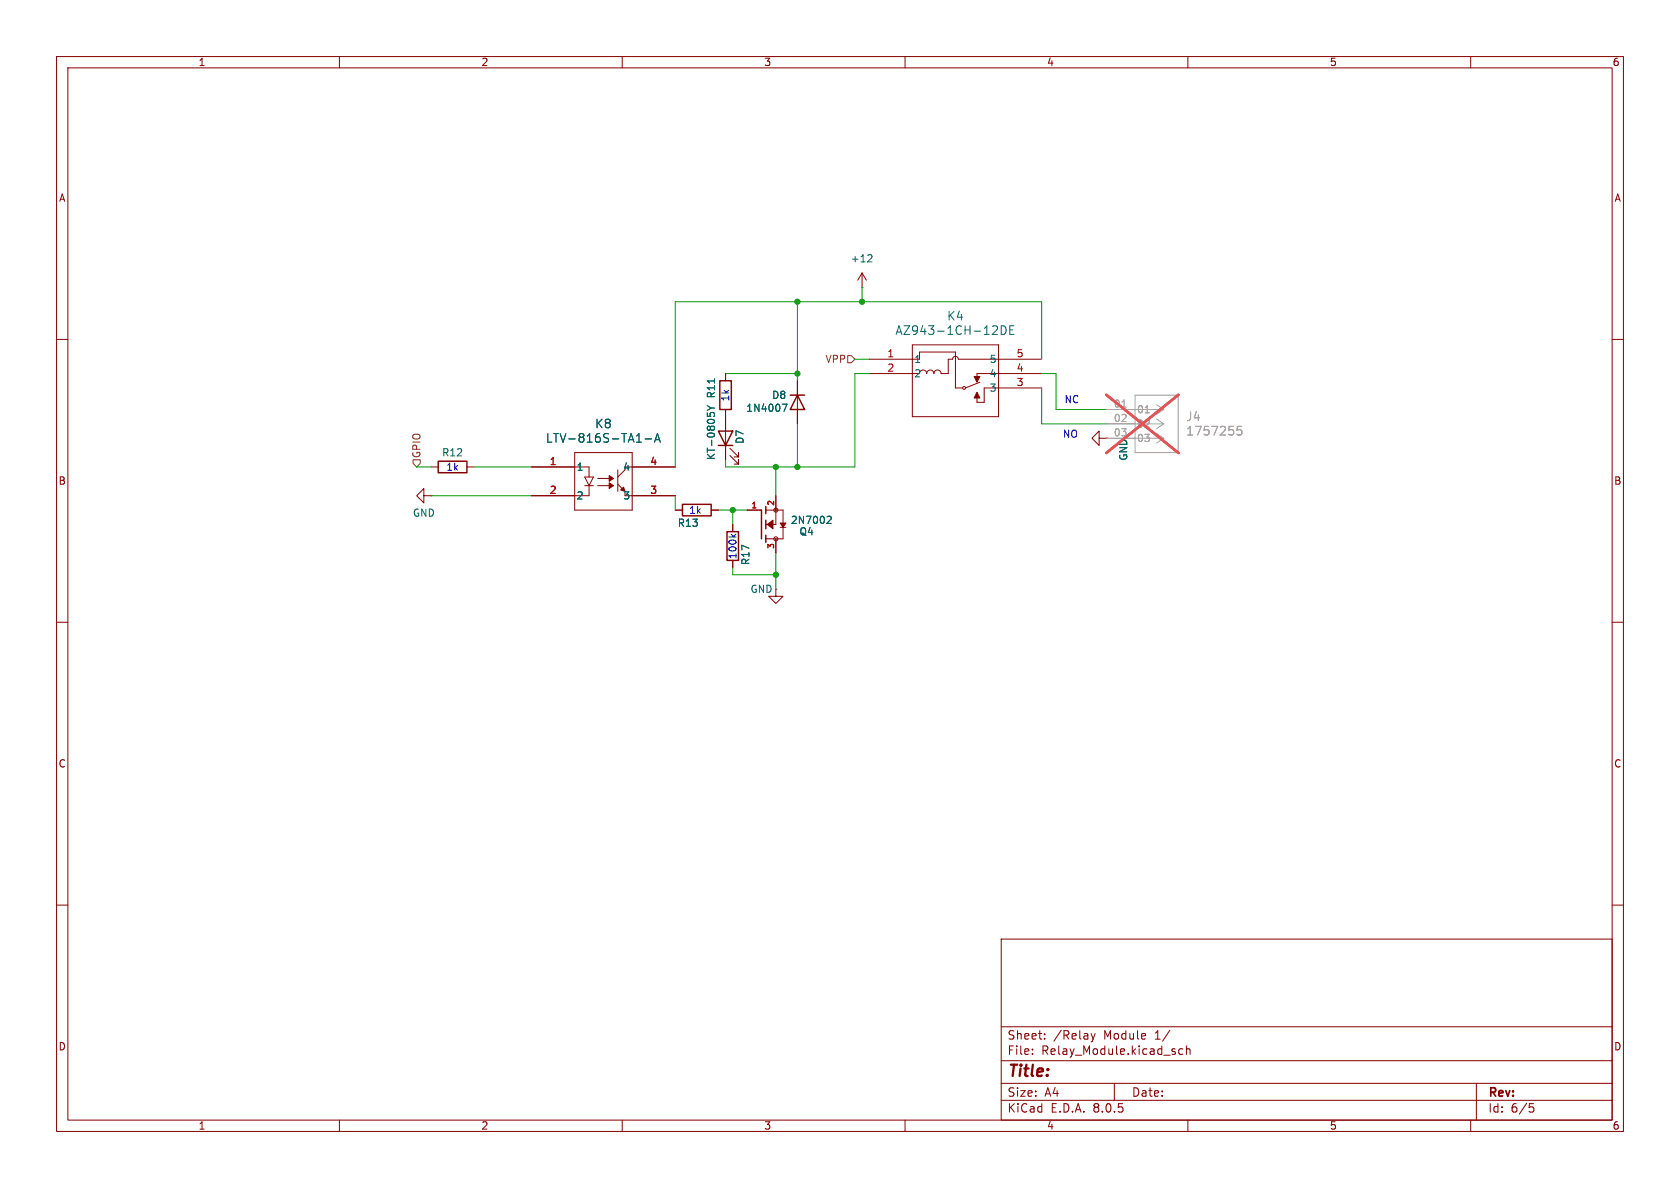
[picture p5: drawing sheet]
<svg xmlns="http://www.w3.org/2000/svg" width="297mm" height="210mm" viewBox="0 0 297 210" stroke-linecap="round" stroke-linejoin="round" font-family="sans-serif">
<g fill="none" stroke="#840000" stroke-width=".18">
<path d="M10 10h277v190h-277zM12 12h273v186h-273zM60 10v2M110 10v2M160 10v2M210 10v2M260 10v2M10 60h2M152.4 50.8h.1M152.4 48.3l-.8 1.2M152.4 48.3v2.5M152.4 48.3l.8 1.2"/>
<path d="M285 60h2M128.3 66v1.3M128.3 72.4v8.9M129 79.2l1.6 1.6v-.8v.8h-.8M141 67.3v7.6M153.7 66h7.6M153.7 63.5h7.6M161.3 61h15.2v12.7h-15.2zM162.6 63.5v-1.3h6.3v6.4h1.3M173.2 67.6l-2.5 1M184.1 63.5h-14.7l-.2-.4-.4-.1-.3 .2-.1 .3h-.8v2.5h-1.2a.64 .64 0 0 0-.7-.6 .64 .64 0 0 0-.6 .6 .64 .64 0 0 0-.6-.6 .64 .64 0 0 0-.7 .6 .64 .64 0 0 0-.6-.6 .64 .64 0 0 0-.6 .6M184.1 66h-11.4v1.3"/>
<path d="M184.1 68.6h-10.1v2.5h-1.3v-1.2M194.3 77.5v-1.3l-1.3 1.3 1.3 1.2v-1.2h1.3M195.6 77.5h.1M74.9 87.6v-1.2l-1.2 1.2 1.2 1.3v-1.3h1.3M76.2 87.6h.1M76.2 82.6h1.3M82.5 82.6h1.3M94 82.6h10.1v1.7M101.6 80h10.2v10.2h-10.2zM103.4 85.9h1.5M103.4 84.3h1.5l-.8 1.6zM104.1 85.9v1.7h-10.1"/>
<path d="M105.7 85.9h2M105.7 84.6h2M109.2 83.1v3.8M109.2 85.6l.8 .8M110.5 82.6h8.9M110.5 87.6h8.9M110.5 83.1l-1.3 1.2M119.4 90.2h1.2M125.7 90.2h1.3M129 80.5l1.6 1.5v-.7v.7h-.8M129.5 92.7v1.3M129.5 99.1v1.2"/>
<path d="M132.1 90.2h2.5M135.4 90.2h3v5.1h-3M137.2 87.6v5.1h-1.8M137.2 95.3v2.5M137.9 93.2h1M10 110h2M137.2 104.1v1.3h1.2l-1.2 1.3-1.3-1.3h1.3M137.2 104.1h.1M285 110h2M10 160h2M285 160h2M177 166h108v32h-108z"/>
<path d="M60 198v2M110 198v2M160 198v2M177 194.5h108M177 191.5h108M177 187.5h108M177 181.5h108M182.5 186.3v.1M182.5 185.5v.1M184.7 183.6v.1M184.7 182.8v.1M192.9 182.7l.3 1"/>
<path d="M193.2 183.7l-.1 .4-.2 .1M193.6 182.7l-.4 1M197 191.5v3M209.1 185.5l-.4-.1-.3 .3v.4l.1 .2h.6M209.7 185.5l.3-.1 .3 .1 .1 .9M209.7 184.9v1.5M210 198v2M260 198v2M261 191.5v6.5M270.4 195.1h.7M270.5 195.7h.4l.3 .3-.2 .5-.5 .1"/>
<circle cx="170.4" cy="68.6" r=".25"/>
<circle cx="137.2" cy="95.3" r=".36"/>
<circle cx="137.2" cy="90.2" r=".36"/>
</g>
<g fill="#840000" stroke="#840000" stroke-width=".18">
<path d="M172.7 69.3l.5 1.1h-1z"/>
<path d="M172.2 66.5h1l-.5 1.1z"/>
<path d="M135.6 92.7l1.1-.8v1.6z"/>
<path d="M137.9 92.5h1l-.5 .7z"/>
<path d="M107.7 85.3l.8 .6-.8 .5z"/>
<path d="M107.7 84.1l.8 .5-.8 .5z"/>
<path d="M109.7 86.6l.5-.5 .3 .8z"/>
</g>
<g fill="none" stroke="#006464" stroke-width=".18">
<path d="M153.6 45l.4 .1 .2 .3-.8 .9h.8M175.7 57.6l.5 .1 .1 .3-.9 1.1h.9M177 57.6a.77 .77 0 0 1 .9 .8 .77 .77 0 0 1-.9 .7zM178.5 58.3h.5M179.3 57.6h-.8v1.5h.8M114 77.6h1.2M115.7 78.2l.5-1.6 .5 1.6M115.9 77.7h.7M125 71.7l.7 .4M125.7 72.1h.6M125.7 72.1l-.7 .5M126.3 67v.7"/>
<path d="M138.3 71.4h.8l-.5 1.3M146.4 91.3h.4l.1 .3-.7 .9h.7"/>
</g>
<path d="M127 76.2h2.5l-1.2 2.5zM127 78.7h2.5M127.3 67.3h2v5.1h-2zM139.7 69.9h2.5M141 69.9l1.2 2.5h-2.5zM77.5 81.5h5v2.1h-5zM120.6 89.2h5.1v2h-5.1zM128.5 94h2.1v5.1h-2.1zM134.6 90.2v5.1M135.4 89.5v1.3M135.4 91.9v1.6M135.4 94.6v1.3" fill="none" stroke="#840000" stroke-width=".25"/>
<path d="M195.6 77.5h10.1M195.6 74.9h10.1M195.6 72.4h10.1M200.7 69.9h7.6v10.1h-7.6zM204.5 76.6l1.2 .9M204.5 74.1l1.2 .8M204.5 71.5l1.2 .9M205.7 77.5l-1.2 .8M205.7 74.9l-1.2 .9M205.7 72.4l-1.2 .8" fill="none" stroke="#a1a1a1" stroke-width=".18"/>
<path d="M202.5 73h.7M219.5 75.4h-.7l-.1 .7 .2-.1h.5l.2 .2-.1 .6-.2 .1-.6-.1" fill="none" stroke="#989898" stroke-width=".18"/>
<path d="M198.4 72h.7" fill="none" stroke="#aaa" stroke-width=".18"/>
<path d="M195.6 69.8l12.7 10.3M208.3 69.8l-12.7 10.3" fill="none" stroke="#e65255" stroke-width=".46"/>
<path d="M149.9 62.9h.6l.6 .6-.6 .6h-.6zM73 81.3h1.3v.6l-.6 .7-.7-.7z" fill="none" stroke="#725600" stroke-width=".18"/>
<path d="M129.3 94.4l.5 .5M130.1 94.4l-.5 .4" fill="none" stroke="#0000c2" stroke-width=".18"/>
<g fill="none" stroke="#009600" stroke-width=".18">
<path d="M141 53.3v14M152.4 50.8v2.5M128.3 66h12.7M141 74.9v7.7M151.1 63.5h2.6M153.7 66h-2.6v16.6h-22.8v-1.3M184.1 66h2.6v6.4h8.9M184.1 63.5v-10.2h-64.7v29.3M184.1 68.6v6.3h11.5M73.7 82.6h2.5M76.2 87.6h17.8M83.8 82.6h10.2"/>
<path d="M119.4 87.6v2.6M127 90.2h5.1M129.5 90.2v2.5M137.2 82.6v5M137.2 97.8v6.3M129.5 100.3v1.3h7.7"/>
</g>
<g fill="#009600" stroke="#009600" stroke-width=".18">
<circle cx="141" cy="66" r=".46"/>
<circle cx="141" cy="53.3" r=".46"/>
<circle cx="152.4" cy="53.3" r=".46"/>
<circle cx="141" cy="82.6" r=".46"/>
<circle cx="137.2" cy="82.6" r=".46"/>
<circle cx="137.2" cy="101.6" r=".46"/>
<circle cx="129.5" cy="90.2" r=".46"/>
</g>
<text font-size="2.8" fill="#840000" x="178" y="190.9">Title:</text>
<g font-size="2.1" fill="#006464">
<text x="158.2" y="59.4">AZ943-1CH-12DE</text>
<text x="167.3" y="56.9">K4</text>
<text x="105.1" y="75.9">K8</text>
<text x="96.4" y="78.5">LTV-816S-TA1-A</text>
</g>
<g font-size="2.1" fill="#989898">
<text x="209.6" y="74.7">J4</text>
<text x="209.6" y="77.2">1757255</text>
</g>
<g font-size="2.1" fill="#840000">
<text x="178" y="184">Sheet:</text>
<text x="186.2" y="184">/Relay</text>
<text x="195.2" y="184">Module</text>
<text x="204.3" y="184">1/</text>
<text x="178" y="186.7">File:</text>
<text x="184.1" y="186.7">Relay_Module.kicad_sch</text>
<text x="178" y="196.9">KiCad</text>
<text x="178" y="194.1">Size:</text>
<text x="184.7" y="194.1">A4</text>
<text x="185.7" y="196.9">E.D.A.</text>
<text x="193.3" y="196.9">8.0.5</text>
<text x="200" y="194.1">Date:</text>
<text x="263" y="194.3">Rev:</text>
<text x="263" y="196.9">Id:</text>
<text x="267.1" y="196.9">6/5</text>
</g>
<g font-size="1.8" fill="#840000">
<text x="35" y="11.9">1</text>
<text x="85" y="11.9">2</text>
<text x="135" y="11.9">3</text>
<text x="185" y="11.9">4</text>
<text x="235" y="11.9">5</text>
<text x="285" y="11.9">6</text>
<text x="10.3" y="35.9">A</text>
<text x="285.3" y="35.9">A</text>
<text x="10.3" y="85.9">B</text>
<text x="285.3" y="85.9">B</text>
<text x="10.3" y="135.9">C</text>
<text x="285.3" y="135.9">C</text>
<text x="10.3" y="185.9">D</text>
<text x="285.3" y="185.9">D</text>
<text x="35" y="199.9">1</text>
<text x="85" y="199.9">2</text>
<text x="135" y="199.9">3</text>
<text x="185" y="199.9">4</text>
<text x="235" y="199.9">5</text>
<text x="285" y="199.9">6</text>
</g>
<g font-size="1.8" fill="#006464">
<text x="150.3" y="46.6">+12</text>
<text x="161.5" y="64.4">1</text>
<text x="174.9" y="64.4">5</text>
<text x="126.6" y="70.5" transform="rotate(-90 126.6 70.5)">R11</text>
<text x="136.4" y="70.7">D8</text>
<text x="161.5" y="66.9">2</text>
<text x="174.9" y="69.4">3</text>
<text x="174.9" y="66.9">4</text>
<text x="131.8" y="73">1N4007</text>
<text x="78.1" y="80.9">R12</text>
<text x="101.9" y="83.4">1</text>
<text x="110.1" y="83.4">4</text>
<text x="126.6" y="81.4" transform="rotate(-90 126.6 81.4)">KT-0805Y</text>
<text x="131.7" y="78.6" transform="rotate(-90 131.7 78.6)">D7</text>
<text x="199.5" y="81.5" transform="rotate(-90 199.5 81.5)">GND</text>
<text x="101.9" y="88.5">2</text>
<text x="110.1" y="88.5">3</text>
<text x="72.9" y="91.5">GND</text>
<text x="119.7" y="93.3">R13</text>
<text x="139.7" y="92.8">2N7002</text>
<text x="141.2" y="94.8">Q4</text>
<text x="132.7" y="100" transform="rotate(-90 132.7 100)">R17</text>
<text x="132.6" y="105">GND</text>
</g>
<g font-size="1.8" fill="#725600">
<text x="145.8" y="64.4">VPP</text>
<text x="74.5" y="81.1" transform="rotate(-90 74.5 81.1)">GPIO</text>
</g>
<g font-size="1.8" fill="#a90000">
<text x="156.8" y="63.2">1</text>
<text x="156.8" y="65.8">2</text>
<text x="179.6" y="65.8">4</text>
<text x="179.6" y="63.2">5</text>
<text x="179.6" y="68.3">3</text>
<text x="97.1" y="82.3">1</text>
<text x="114.9" y="82.3">4</text>
<text x="97.1" y="87.4">2</text>
<text x="114.9" y="87.4">3</text>
</g>
<g font-size="1.8" fill="#0000c2">
<text x="129.1" y="71.1" transform="rotate(-90 129.1 71.1)">1k</text>
<text x="188.1" y="71.5">NC</text>
<text x="187.8" y="77.6">NO</text>
<text x="78.8" y="83.4">1k</text>
<text x="121.7" y="91">1k</text>
<text x="130.4" y="99" transform="rotate(-90 130.4 99)">100k</text>
</g>
<g font-size="1.8" fill="#aaa">
<text x="196.8" y="72.1">01</text>
<text x="196.8" y="74.7">02</text>
<text x="196.8" y="77.2">03</text>
</g>
<g font-size="1.8" fill="#989898">
<text x="200.9" y="73.3">01</text>
<text x="200.9" y="75.8">02</text>
<text x="200.9" y="78.3">03</text>
</g>
<g font-size="1.4" fill="#a90000">
<text x="132.7" y="89.9">1</text>
<text x="136.9" y="89.5" transform="rotate(-90 136.9 89.5)">2</text>
<text x="136.9" y="97.1" transform="rotate(-90 136.9 97.1)">3</text>
</g>
</svg>
